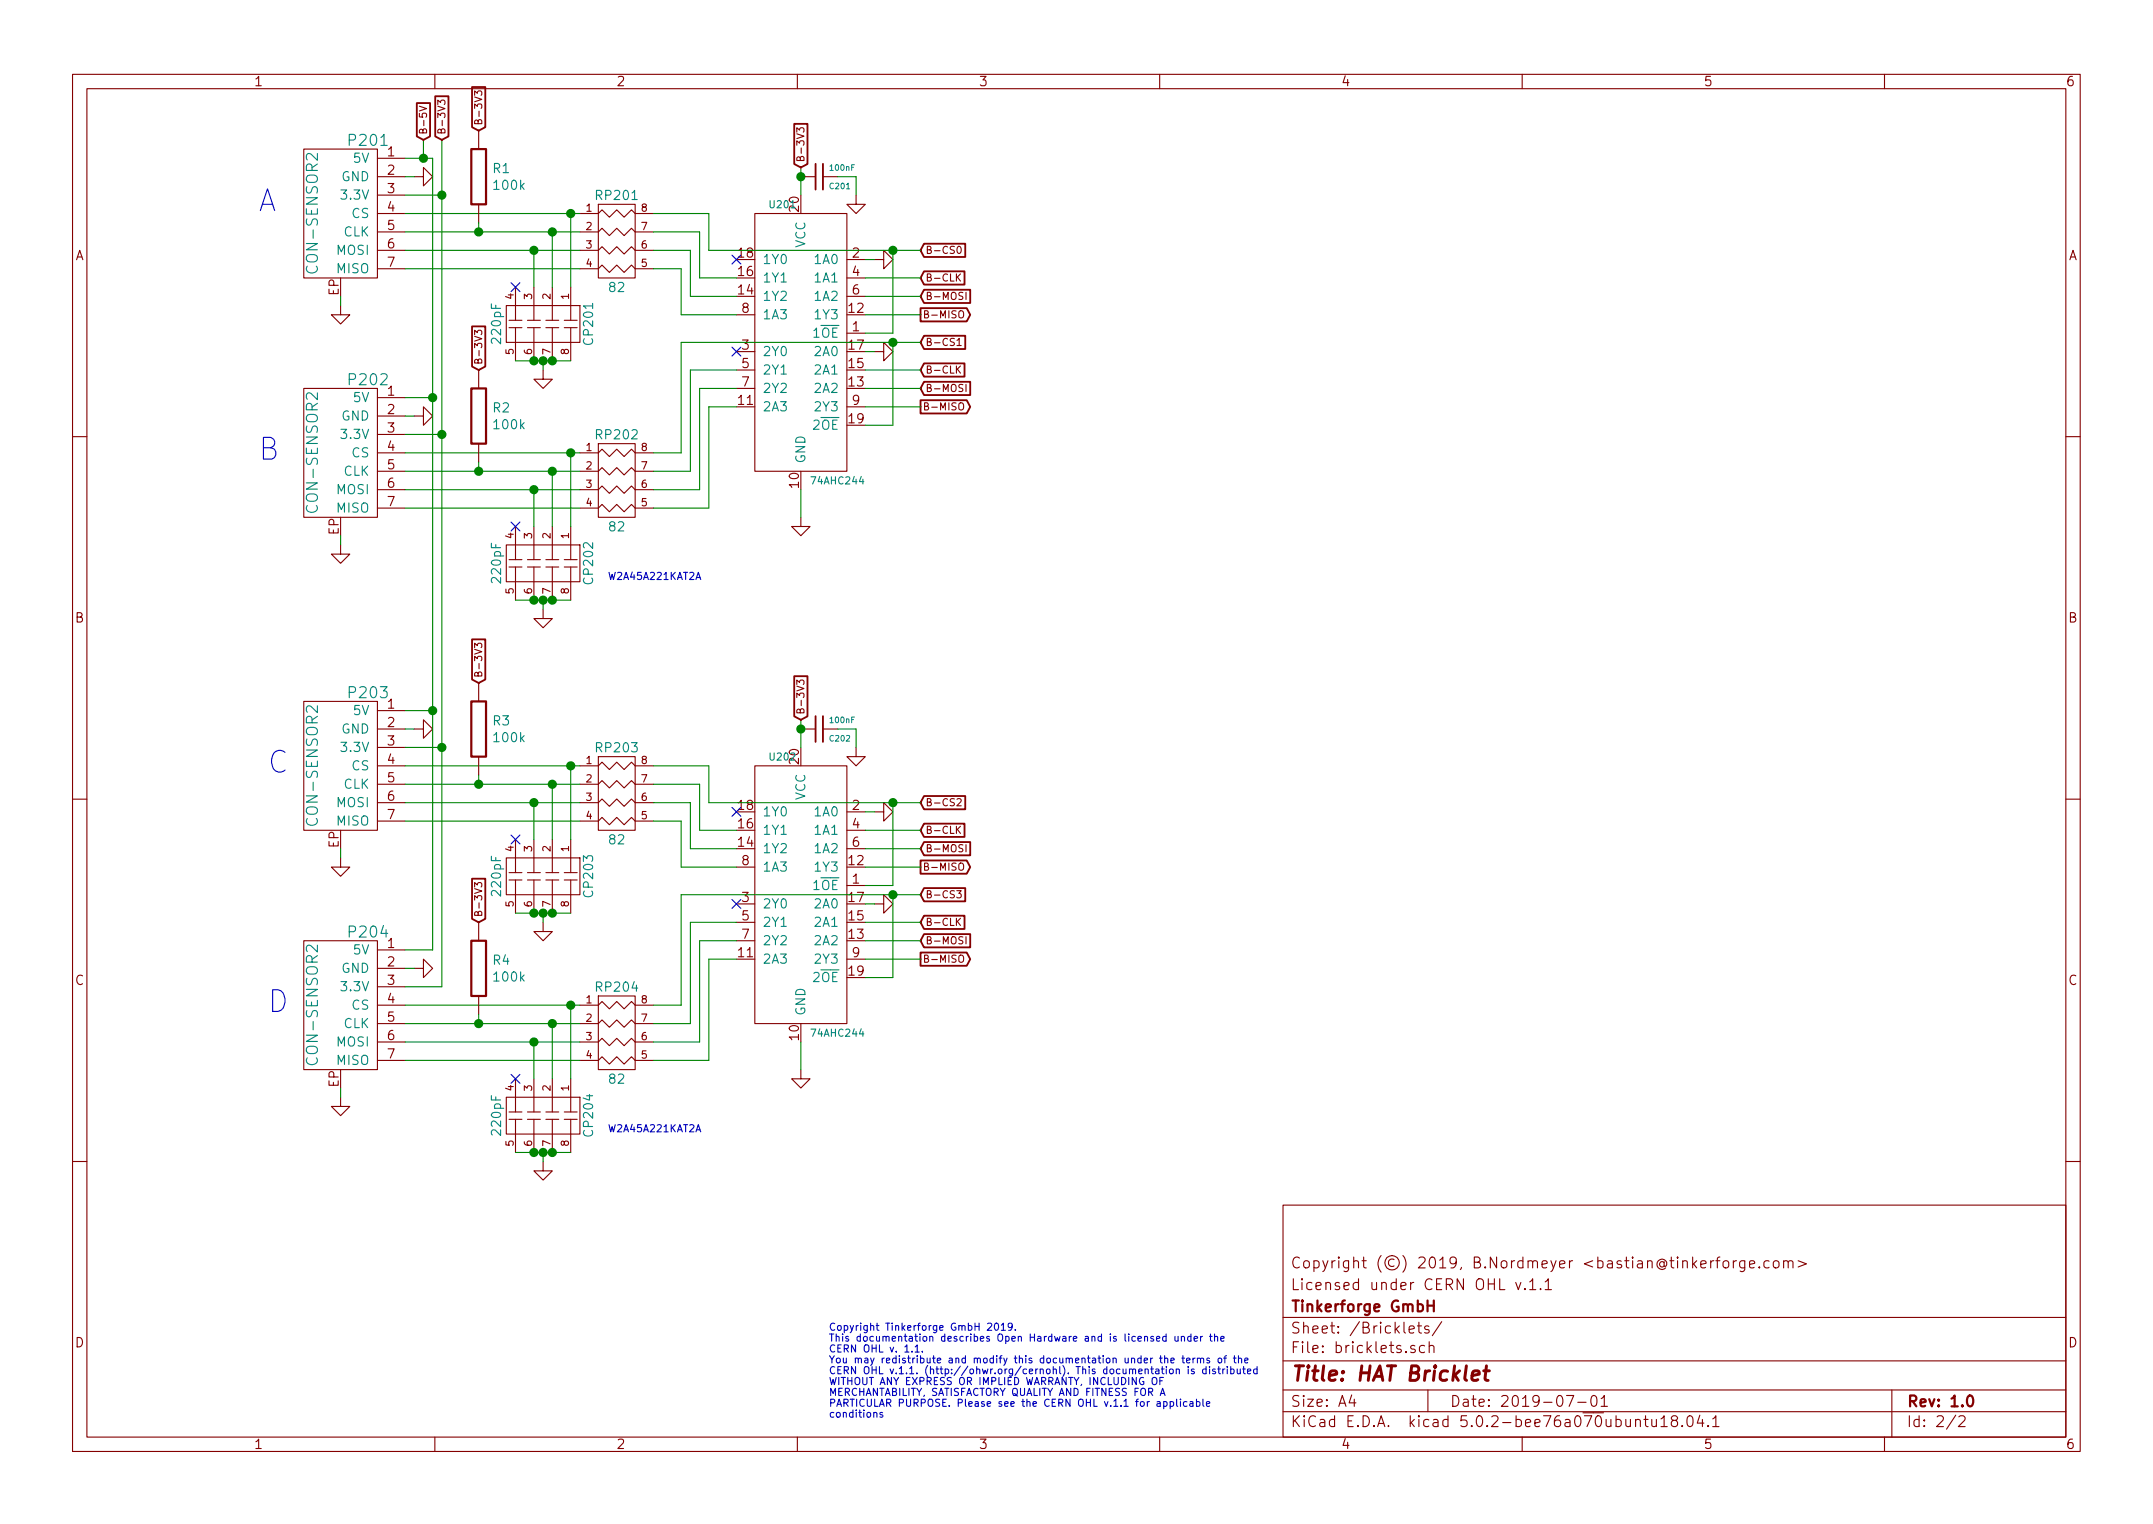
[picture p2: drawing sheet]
EESchema Schematic File Version 4
LIBS:hat-zero-cache
EELAYER 26 0
EELAYER END
$Descr A4 11693 8268
encoding utf-8
Sheet 2 2
Title "HAT Bricklet"
Date "2019-07-01"
Rev "1.0"
Comp "Tinkerforge GmbH"
Comment1 "Licensed under CERN OHL v.1.1"
Comment2 "Copyright (©) 2019, B.Nordmeyer <bastian@tinkerforge.com>"
Comment3 ""
Comment4 ""
$EndDescr
$Comp
L tinkerforge:CON-SENSOR2 P201
U 1 1
P 1850 1150
F 0 "P201" H 1700 1550 60  0000 C CNN
F 1 "CON-SENSOR2" V 2000 1150 60  0000 C CNN
F 2 "kicad-libraries:CON-SENSOR2" H 1950 1000 60  0001 C CNN
F 3 "" H 1950 1000 60  0000 C CNN
	1    1850 1150
	-1   0    0    -1  
$EndComp
$Comp
L tinkerforge:GND #PWR0201
U 1 1
P 1850 1650
F 0 "#PWR0201" H 1850 1650 30  0001 C CNN
F 1 "GND" H 1850 1580 30  0001 C CNN
F 2 "" H 1850 1650 60  0000 C CNN
F 3 "" H 1850 1650 60  0000 C CNN
	1    1850 1650
	1    0    0    -1  
$EndComp
$Comp
L tinkerforge:74AHC244_SPEC U201
U 1 1
P 4350 1850
F 0 "U201" H 4450 2600 39  0000 C CNN
F 1 "74AHC244" H 4150 1100 39  0000 C CNN
F 2 "kicad-libraries:TSSOP20" H 4350 1850 39  0001 C CNN
F 3 "" H 4350 1850 39  0001 C CNN
	1    4350 1850
	-1   0    0    -1  
$EndComp
$Comp
L tinkerforge:CON-SENSOR2 P202
U 1 1
P 1850 2450
F 0 "P202" H 1700 2850 60  0000 C CNN
F 1 "CON-SENSOR2" V 2000 2450 60  0000 C CNN
F 2 "kicad-libraries:CON-SENSOR2" H 1950 2300 60  0001 C CNN
F 3 "" H 1950 2300 60  0000 C CNN
	1    1850 2450
	-1   0    0    -1  
$EndComp
$Comp
L tinkerforge:GND #PWR0202
U 1 1
P 1850 2950
F 0 "#PWR0202" H 1850 2950 30  0001 C CNN
F 1 "GND" H 1850 2880 30  0001 C CNN
F 2 "" H 1850 2950 60  0000 C CNN
F 3 "" H 1850 2950 60  0000 C CNN
	1    1850 2950
	1    0    0    -1  
$EndComp
$Comp
L tinkerforge:GND #PWR0213
U 1 1
P 4350 2800
F 0 "#PWR0213" H 4350 2800 30  0001 C CNN
F 1 "GND" H 4350 2730 30  0001 C CNN
F 2 "" H 4350 2800 60  0000 C CNN
F 3 "" H 4350 2800 60  0000 C CNN
	1    4350 2800
	1    0    0    -1  
$EndComp
$Comp
L tinkerforge:GND #PWR0215
U 1 1
P 4650 1050
F 0 "#PWR0215" H 4650 1050 30  0001 C CNN
F 1 "GND" H 4650 980 30  0001 C CNN
F 2 "" H 4650 1050 60  0000 C CNN
F 3 "" H 4650 1050 60  0000 C CNN
	1    4650 1050
	1    0    0    -1  
$EndComp
$Comp
L tinkerforge:Cs C201
U 1 1
P 4450 950
F 0 "C201" V 4500 1000 31  0000 L CNN
F 1 "100nF" V 4400 1000 31  0000 L CNN
F 2 "kicad-libraries:C0603F" H 4450 950 60  0001 C CNN
F 3 "" H 4450 950 60  0000 C CNN
	1    4450 950 
	0    1    1    0   
$EndComp
$Comp
L tinkerforge:R_PACK4 RP201
U 1 1
P 3350 1500
F 0 "RP201" H 3350 1950 50  0000 C CNN
F 1 "82" H 3350 1450 50  0000 C CNN
F 2 "kicad-libraries:4X0402" H 3350 1500 50  0001 C CNN
F 3 "" H 3350 1500 50  0000 C CNN
	1    3350 1500
	1    0    0    -1  
$EndComp
$Comp
L tinkerforge:R_PACK4 RP202
U 1 1
P 3350 2800
F 0 "RP202" H 3350 3250 50  0000 C CNN
F 1 "82" H 3350 2750 50  0000 C CNN
F 2 "kicad-libraries:4X0402" H 3350 2800 50  0001 C CNN
F 3 "" H 3350 2800 50  0000 C CNN
	1    3350 2800
	1    0    0    -1  
$EndComp
$Comp
L tinkerforge:C_PACK4 CP202
U 1 1
P 2750 3050
F 0 "CP202" H 2750 3500 50  0000 C CNN
F 1 "220pF" H 2750 3000 50  0000 C CNN
F 2 "kicad-libraries:4X0402" H 2750 3050 50  0001 C CNN
F 3 "" H 2750 3050 50  0000 C CNN
	1    2750 3050
	0    1    1    0   
$EndComp
Text Notes 3300 3150 0    39   ~ 0
W2A45A221KAT2A
$Comp
L tinkerforge:C_PACK4 CP201
U 1 1
P 2750 1750
F 0 "CP201" H 2750 2200 50  0000 C CNN
F 1 "220pF" H 2750 1700 50  0000 C CNN
F 2 "kicad-libraries:4X0402" H 2750 1750 50  0001 C CNN
F 3 "" H 2750 1750 50  0000 C CNN
	1    2750 1750
	0    1    1    0   
$EndComp
$Comp
L tinkerforge:GND #PWR0209
U 1 1
P 2950 2000
F 0 "#PWR0209" H 2950 2000 30  0001 C CNN
F 1 "GND" H 2950 1930 30  0001 C CNN
F 2 "" H 2950 2000 60  0000 C CNN
F 3 "" H 2950 2000 60  0000 C CNN
	1    2950 2000
	1    0    0    -1  
$EndComp
$Comp
L tinkerforge:GND #PWR0210
U 1 1
P 2950 3300
F 0 "#PWR0210" H 2950 3300 30  0001 C CNN
F 1 "GND" H 2950 3230 30  0001 C CNN
F 2 "" H 2950 3300 60  0000 C CNN
F 3 "" H 2950 3300 60  0000 C CNN
	1    2950 3300
	1    0    0    -1  
$EndComp
Wire Wire Line
	1850 1650 1850 1600
Wire Wire Line
	4700 2300 4850 2300
Wire Wire Line
	1850 2950 1850 2900
Wire Wire Line
	4350 2800 4350 2650
Wire Wire Line
	4550 950  4650 950 
Wire Wire Line
	4650 950  4650 1050
Wire Wire Line
	4350 900  4350 950 
Connection ~ 4350 950 
Wire Wire Line
	2200 2750 3150 2750
Wire Wire Line
	2950 3300 2950 3250
Connection ~ 2950 3250
Wire Wire Line
	2950 1950 2950 2000
Connection ~ 2950 1950
Wire Wire Line
	3850 1150 3550 1150
Wire Wire Line
	4000 1500 3800 1500
Wire Wire Line
	3800 1500 3800 1250
Wire Wire Line
	3800 1250 3550 1250
Wire Wire Line
	4000 1600 3750 1600
Wire Wire Line
	3750 1600 3750 1350
Wire Wire Line
	3750 1350 3550 1350
Wire Wire Line
	3550 1450 3700 1450
Wire Wire Line
	3700 1450 3700 1700
Wire Wire Line
	3700 1700 4000 1700
Wire Wire Line
	3700 1850 3700 2450
Wire Wire Line
	3700 2450 3550 2450
Wire Wire Line
	4000 2000 3750 2000
Wire Wire Line
	3750 2000 3750 2550
Wire Wire Line
	3750 2550 3550 2550
Wire Wire Line
	4000 2100 3800 2100
Wire Wire Line
	3800 2100 3800 2650
Wire Wire Line
	3800 2650 3550 2650
Wire Wire Line
	4000 2200 3850 2200
Wire Wire Line
	3850 2200 3850 2750
Wire Wire Line
	3850 2750 3550 2750
Text GLabel 5000 1350 2    39   Input ~ 0
B-CS0
Wire Wire Line
	3850 1150 3850 1350
$Comp
L tinkerforge:GND #PWR0217
U 1 1
P 4750 1400
F 0 "#PWR0217" H 4750 1400 30  0001 C CNN
F 1 "GND" H 4750 1330 30  0001 C CNN
F 2 "" H 4750 1400 60  0000 C CNN
F 3 "" H 4750 1400 60  0000 C CNN
	1    4750 1400
	0    -1   -1   0   
$EndComp
Wire Wire Line
	4700 1400 4750 1400
$Comp
L tinkerforge:GND #PWR0218
U 1 1
P 4750 1900
F 0 "#PWR0218" H 4750 1900 30  0001 C CNN
F 1 "GND" H 4750 1830 30  0001 C CNN
F 2 "" H 4750 1900 60  0000 C CNN
F 3 "" H 4750 1900 60  0000 C CNN
	1    4750 1900
	0    -1   -1   0   
$EndComp
Wire Wire Line
	4700 1900 4750 1900
Text GLabel 5000 1850 2    39   Input ~ 0
B-CS1
Wire Wire Line
	5000 1850 4850 1850
Wire Wire Line
	4850 2300 4850 1850
Connection ~ 4850 1850
Wire Wire Line
	3850 1350 4850 1350
NoConn ~ 4000 1400
NoConn ~ 4000 1900
Text GLabel 5000 1700 2    39   Output ~ 0
B-MISO
Text GLabel 5000 1600 2    39   Input ~ 0
B-MOSI
Text GLabel 5000 1500 2    39   Input ~ 0
B-CLK
Wire Wire Line
	4700 1500 5000 1500
Wire Wire Line
	4700 1600 5000 1600
Wire Wire Line
	4700 1700 5000 1700
Wire Wire Line
	4850 1350 4850 1800
Wire Wire Line
	4850 1800 4700 1800
Connection ~ 4850 1350
Text GLabel 5000 2200 2    39   Output ~ 0
B-MISO
Text GLabel 5000 2100 2    39   Input ~ 0
B-MOSI
Text GLabel 5000 2000 2    39   Input ~ 0
B-CLK
Wire Wire Line
	4700 2000 5000 2000
Wire Wire Line
	5000 2100 4700 2100
Wire Wire Line
	4700 2200 5000 2200
$Comp
L tinkerforge:GND #PWR0206
U 1 1
P 2250 2250
F 0 "#PWR0206" H 2250 2250 30  0001 C CNN
F 1 "GND" H 2250 2180 30  0001 C CNN
F 2 "" H 2250 2250 60  0000 C CNN
F 3 "" H 2250 2250 60  0000 C CNN
	1    2250 2250
	0    -1   -1   0   
$EndComp
$Comp
L tinkerforge:GND #PWR0205
U 1 1
P 2250 950
F 0 "#PWR0205" H 2250 950 30  0001 C CNN
F 1 "GND" H 2250 880 30  0001 C CNN
F 2 "" H 2250 950 60  0000 C CNN
F 3 "" H 2250 950 60  0000 C CNN
	1    2250 950 
	0    -1   -1   0   
$EndComp
Wire Wire Line
	2200 950  2250 950 
Wire Wire Line
	2200 2250 2250 2250
$Comp
L tinkerforge:CON-SENSOR2 P203
U 1 1
P 1850 4150
F 0 "P203" H 1700 4550 60  0000 C CNN
F 1 "CON-SENSOR2" V 2000 4150 60  0000 C CNN
F 2 "kicad-libraries:CON-SENSOR2" H 1950 4000 60  0001 C CNN
F 3 "" H 1950 4000 60  0000 C CNN
	1    1850 4150
	-1   0    0    -1  
$EndComp
$Comp
L tinkerforge:GND #PWR0203
U 1 1
P 1850 4650
F 0 "#PWR0203" H 1850 4650 30  0001 C CNN
F 1 "GND" H 1850 4580 30  0001 C CNN
F 2 "" H 1850 4650 60  0000 C CNN
F 3 "" H 1850 4650 60  0000 C CNN
	1    1850 4650
	1    0    0    -1  
$EndComp
$Comp
L tinkerforge:74AHC244_SPEC U202
U 1 1
P 4350 4850
F 0 "U202" H 4450 5600 39  0000 C CNN
F 1 "74AHC244" H 4150 4100 39  0000 C CNN
F 2 "kicad-libraries:TSSOP20" H 4350 4850 39  0001 C CNN
F 3 "" H 4350 4850 39  0001 C CNN
	1    4350 4850
	-1   0    0    -1  
$EndComp
$Comp
L tinkerforge:CON-SENSOR2 P204
U 1 1
P 1850 5450
F 0 "P204" H 1700 5850 60  0000 C CNN
F 1 "CON-SENSOR2" V 2000 5450 60  0000 C CNN
F 2 "kicad-libraries:CON-SENSOR2" H 1950 5300 60  0001 C CNN
F 3 "" H 1950 5300 60  0000 C CNN
	1    1850 5450
	-1   0    0    -1  
$EndComp
$Comp
L tinkerforge:GND #PWR0204
U 1 1
P 1850 5950
F 0 "#PWR0204" H 1850 5950 30  0001 C CNN
F 1 "GND" H 1850 5880 30  0001 C CNN
F 2 "" H 1850 5950 60  0000 C CNN
F 3 "" H 1850 5950 60  0000 C CNN
	1    1850 5950
	1    0    0    -1  
$EndComp
$Comp
L tinkerforge:GND #PWR0214
U 1 1
P 4350 5800
F 0 "#PWR0214" H 4350 5800 30  0001 C CNN
F 1 "GND" H 4350 5730 30  0001 C CNN
F 2 "" H 4350 5800 60  0000 C CNN
F 3 "" H 4350 5800 60  0000 C CNN
	1    4350 5800
	1    0    0    -1  
$EndComp
$Comp
L tinkerforge:GND #PWR0216
U 1 1
P 4650 4050
F 0 "#PWR0216" H 4650 4050 30  0001 C CNN
F 1 "GND" H 4650 3980 30  0001 C CNN
F 2 "" H 4650 4050 60  0000 C CNN
F 3 "" H 4650 4050 60  0000 C CNN
	1    4650 4050
	1    0    0    -1  
$EndComp
$Comp
L tinkerforge:Cs C202
U 1 1
P 4450 3950
F 0 "C202" V 4500 4000 31  0000 L CNN
F 1 "100nF" V 4400 4000 31  0000 L CNN
F 2 "kicad-libraries:C0603F" H 4450 3950 60  0001 C CNN
F 3 "" H 4450 3950 60  0000 C CNN
	1    4450 3950
	0    1    1    0   
$EndComp
$Comp
L tinkerforge:R_PACK4 RP203
U 1 1
P 3350 4500
F 0 "RP203" H 3350 4950 50  0000 C CNN
F 1 "82" H 3350 4450 50  0000 C CNN
F 2 "kicad-libraries:4X0402" H 3350 4500 50  0001 C CNN
F 3 "" H 3350 4500 50  0000 C CNN
	1    3350 4500
	1    0    0    -1  
$EndComp
$Comp
L tinkerforge:R_PACK4 RP204
U 1 1
P 3350 5800
F 0 "RP204" H 3350 6250 50  0000 C CNN
F 1 "82" H 3350 5750 50  0000 C CNN
F 2 "kicad-libraries:4X0402" H 3350 5800 50  0001 C CNN
F 3 "" H 3350 5800 50  0000 C CNN
	1    3350 5800
	1    0    0    -1  
$EndComp
$Comp
L tinkerforge:C_PACK4 CP204
U 1 1
P 2750 6050
F 0 "CP204" H 2750 6500 50  0000 C CNN
F 1 "220pF" H 2750 6000 50  0000 C CNN
F 2 "kicad-libraries:4X0402" H 2750 6050 50  0001 C CNN
F 3 "" H 2750 6050 50  0000 C CNN
	1    2750 6050
	0    1    1    0   
$EndComp
Text Notes 3300 6150 0    39   ~ 0
W2A45A221KAT2A
$Comp
L tinkerforge:C_PACK4 CP203
U 1 1
P 2750 4750
F 0 "CP203" H 2750 5200 50  0000 C CNN
F 1 "220pF" H 2750 4700 50  0000 C CNN
F 2 "kicad-libraries:4X0402" H 2750 4750 50  0001 C CNN
F 3 "" H 2750 4750 50  0000 C CNN
	1    2750 4750
	0    1    1    0   
$EndComp
$Comp
L tinkerforge:GND #PWR0211
U 1 1
P 2950 5000
F 0 "#PWR0211" H 2950 5000 30  0001 C CNN
F 1 "GND" H 2950 4930 30  0001 C CNN
F 2 "" H 2950 5000 60  0000 C CNN
F 3 "" H 2950 5000 60  0000 C CNN
	1    2950 5000
	1    0    0    -1  
$EndComp
$Comp
L tinkerforge:GND #PWR0212
U 1 1
P 2950 6300
F 0 "#PWR0212" H 2950 6300 30  0001 C CNN
F 1 "GND" H 2950 6230 30  0001 C CNN
F 2 "" H 2950 6300 60  0000 C CNN
F 3 "" H 2950 6300 60  0000 C CNN
	1    2950 6300
	1    0    0    -1  
$EndComp
Wire Wire Line
	1850 4650 1850 4600
Wire Wire Line
	4700 5300 4850 5300
Wire Wire Line
	1850 5950 1850 5900
Wire Wire Line
	4350 5800 4350 5650
Wire Wire Line
	4550 3950 4650 3950
Wire Wire Line
	4650 3950 4650 4050
Wire Wire Line
	4350 3900 4350 3950
Connection ~ 4350 3950
Wire Wire Line
	2200 5750 3150 5750
Wire Wire Line
	2950 6300 2950 6250
Connection ~ 2950 6250
Wire Wire Line
	2950 4950 2950 5000
Connection ~ 2950 4950
Wire Wire Line
	2200 4450 3150 4450
Wire Wire Line
	3850 4150 3550 4150
Wire Wire Line
	4000 4500 3800 4500
Wire Wire Line
	3800 4500 3800 4250
Wire Wire Line
	3800 4250 3550 4250
Wire Wire Line
	4000 4600 3750 4600
Wire Wire Line
	3750 4600 3750 4350
Wire Wire Line
	3750 4350 3550 4350
Wire Wire Line
	3550 4450 3700 4450
Wire Wire Line
	3700 4450 3700 4700
Wire Wire Line
	3700 4700 4000 4700
Wire Wire Line
	3700 4850 3700 5450
Wire Wire Line
	3700 5450 3550 5450
Wire Wire Line
	4000 5000 3750 5000
Wire Wire Line
	3750 5000 3750 5550
Wire Wire Line
	3750 5550 3550 5550
Wire Wire Line
	4000 5100 3800 5100
Wire Wire Line
	3800 5100 3800 5650
Wire Wire Line
	3800 5650 3550 5650
Wire Wire Line
	4000 5200 3850 5200
Wire Wire Line
	3850 5200 3850 5750
Wire Wire Line
	3850 5750 3550 5750
Text GLabel 5000 4350 2    39   Input ~ 0
B-CS2
Wire Wire Line
	3850 4150 3850 4350
$Comp
L tinkerforge:GND #PWR0219
U 1 1
P 4750 4400
F 0 "#PWR0219" H 4750 4400 30  0001 C CNN
F 1 "GND" H 4750 4330 30  0001 C CNN
F 2 "" H 4750 4400 60  0000 C CNN
F 3 "" H 4750 4400 60  0000 C CNN
	1    4750 4400
	0    -1   -1   0   
$EndComp
Wire Wire Line
	4700 4400 4750 4400
$Comp
L tinkerforge:GND #PWR0220
U 1 1
P 4750 4900
F 0 "#PWR0220" H 4750 4900 30  0001 C CNN
F 1 "GND" H 4750 4830 30  0001 C CNN
F 2 "" H 4750 4900 60  0000 C CNN
F 3 "" H 4750 4900 60  0000 C CNN
	1    4750 4900
	0    -1   -1   0   
$EndComp
Wire Wire Line
	4700 4900 4750 4900
Text GLabel 5000 4850 2    39   Input ~ 0
B-CS3
Wire Wire Line
	5000 4850 4850 4850
Wire Wire Line
	4850 5300 4850 4850
Connection ~ 4850 4850
Wire Wire Line
	3850 4350 4850 4350
NoConn ~ 4000 4400
NoConn ~ 4000 4900
Text GLabel 5000 4700 2    39   Output ~ 0
B-MISO
Text GLabel 5000 4600 2    39   Input ~ 0
B-MOSI
Text GLabel 5000 4500 2    39   Input ~ 0
B-CLK
Wire Wire Line
	4700 4500 5000 4500
Wire Wire Line
	4700 4600 5000 4600
Wire Wire Line
	4700 4700 5000 4700
Wire Wire Line
	4850 4350 4850 4800
Wire Wire Line
	4850 4800 4700 4800
Connection ~ 4850 4350
Text GLabel 5000 5200 2    39   Output ~ 0
B-MISO
Text GLabel 5000 5100 2    39   Input ~ 0
B-MOSI
Text GLabel 5000 5000 2    39   Input ~ 0
B-CLK
Wire Wire Line
	4700 5000 5000 5000
Wire Wire Line
	5000 5100 4700 5100
Wire Wire Line
	4700 5200 5000 5200
$Comp
L tinkerforge:GND #PWR0208
U 1 1
P 2250 5250
F 0 "#PWR0208" H 2250 5250 30  0001 C CNN
F 1 "GND" H 2250 5180 30  0001 C CNN
F 2 "" H 2250 5250 60  0000 C CNN
F 3 "" H 2250 5250 60  0000 C CNN
	1    2250 5250
	0    -1   -1   0   
$EndComp
$Comp
L tinkerforge:GND #PWR0207
U 1 1
P 2250 3950
F 0 "#PWR0207" H 2250 3950 30  0001 C CNN
F 1 "GND" H 2250 3880 30  0001 C CNN
F 2 "" H 2250 3950 60  0000 C CNN
F 3 "" H 2250 3950 60  0000 C CNN
	1    2250 3950
	0    -1   -1   0   
$EndComp
Wire Wire Line
	2200 3950 2250 3950
Wire Wire Line
	2200 5250 2250 5250
Wire Wire Line
	2200 1050 2400 1050
Wire Wire Line
	2400 750  2400 1050
Wire Wire Line
	2400 2350 2200 2350
Wire Wire Line
	2400 4050 2200 4050
Connection ~ 2400 2350
Wire Wire Line
	2400 5350 2200 5350
Connection ~ 2400 4050
Wire Wire Line
	2350 5150 2200 5150
Wire Wire Line
	2350 850  2350 2150
Wire Wire Line
	2350 3850 2200 3850
Wire Wire Line
	2350 2150 2200 2150
Connection ~ 2350 3850
Wire Wire Line
	2350 850  2300 850 
Connection ~ 2350 2150
Text GLabel 2400 750  1    39   Input ~ 0
B-3V3
Wire Wire Line
	2300 850  2300 750 
Connection ~ 2300 850 
Connection ~ 2400 1050
Text GLabel 4350 900  1    39   Input ~ 0
B-3V3
Text GLabel 4350 3900 1    39   Input ~ 0
B-3V3
Text Notes 4500 7700 0    39   ~ 0
Copyright Tinkerforge GmbH 2019.\nThis documentation describes Open Hardware and is licensed under the\nCERN OHL v. 1.1.\nYou may redistribute and modify this documentation under the terms of the\nCERN OHL v.1.1. (http://ohwr.org/cernohl). This documentation is distributed\nWITHOUT ANY EXPRESS OR IMPLIED WARRANTY, INCLUDING OF\nMERCHANTABILITY, SATISFACTORY QUALITY AND FITNESS FOR A\nPARTICULAR PURPOSE. Please see the CERN OHL v.1.1 for applicable\nconditions
Text Notes 1400 1150 0    118  ~ 0
A
Text Notes 1400 2500 0    118  ~ 0
B
Text Notes 1450 4200 0    118  ~ 0
C
Text Notes 1450 5500 0    118  ~ 0
D
Wire Wire Line
	4350 950  4350 1050
Wire Wire Line
	2900 3250 2950 3250
Wire Wire Line
	2950 3250 3000 3250
Wire Wire Line
	2900 1950 2950 1950
Wire Wire Line
	2950 1950 3000 1950
Wire Wire Line
	4850 1850 3700 1850
Wire Wire Line
	4850 1350 5000 1350
Wire Wire Line
	4350 3950 4350 4050
Wire Wire Line
	2900 4950 2950 4950
Wire Wire Line
	2950 4950 3000 4950
Wire Wire Line
	4850 4850 3700 4850
Wire Wire Line
	4850 4350 5000 4350
Wire Wire Line
	2400 2350 2400 4050
Wire Wire Line
	2400 4050 2400 5350
Wire Wire Line
	2350 3850 2350 5150
Wire Wire Line
	2350 2150 2350 3850
Wire Wire Line
	2300 850  2200 850 
Wire Wire Line
	2400 1050 2400 2350
Connection ~ 2900 1950
Connection ~ 3000 1950
Text GLabel 2300 750  1    39   Input ~ 0
B-5V
Wire Wire Line
	2950 6250 3000 6250
Wire Wire Line
	2900 6250 2950 6250
Wire Wire Line
	2800 1950 2900 1950
Wire Wire Line
	3000 1950 3100 1950
Wire Wire Line
	2800 3250 2900 3250
Connection ~ 2900 3250
Connection ~ 3000 3250
Wire Wire Line
	3000 3250 3100 3250
Wire Wire Line
	2800 4950 2900 4950
Connection ~ 2900 4950
Connection ~ 3000 4950
Wire Wire Line
	3000 4950 3100 4950
Wire Wire Line
	2800 6250 2900 6250
Connection ~ 2900 6250
Connection ~ 3000 6250
Wire Wire Line
	3000 6250 3100 6250
Wire Wire Line
	2200 1150 3100 1150
NoConn ~ 2800 1550
Wire Wire Line
	2200 1350 2900 1350
Wire Wire Line
	2200 1450 3150 1450
Wire Wire Line
	2200 1250 2600 1250
Wire Wire Line
	3100 1550 3100 1150
Connection ~ 3100 1150
Wire Wire Line
	3100 1150 3150 1150
Wire Wire Line
	3000 1550 3000 1250
Connection ~ 3000 1250
Wire Wire Line
	3000 1250 3150 1250
Wire Wire Line
	2900 1550 2900 1350
Connection ~ 2900 1350
Wire Wire Line
	2900 1350 3150 1350
Wire Wire Line
	2200 2450 3100 2450
Wire Wire Line
	2200 2550 2600 2550
Wire Wire Line
	2200 2650 2900 2650
Wire Wire Line
	3100 2850 3100 2450
Connection ~ 3100 2450
Wire Wire Line
	3100 2450 3150 2450
Wire Wire Line
	3000 2850 3000 2550
Connection ~ 3000 2550
Wire Wire Line
	3000 2550 3150 2550
Wire Wire Line
	2900 2850 2900 2650
Connection ~ 2900 2650
Wire Wire Line
	2900 2650 3150 2650
Wire Wire Line
	2200 4350 2900 4350
Wire Wire Line
	2200 4250 2600 4250
Wire Wire Line
	2200 4150 3100 4150
Wire Wire Line
	2900 4550 2900 4350
Connection ~ 2900 4350
Wire Wire Line
	2900 4350 3150 4350
Wire Wire Line
	3000 4550 3000 4250
Connection ~ 3000 4250
Wire Wire Line
	3000 4250 3150 4250
Wire Wire Line
	3100 4550 3100 4150
Connection ~ 3100 4150
Wire Wire Line
	3100 4150 3150 4150
Wire Wire Line
	2200 5550 2600 5550
Wire Wire Line
	2200 5450 3100 5450
Wire Wire Line
	2200 5650 2900 5650
Wire Wire Line
	3100 5850 3100 5450
Connection ~ 3100 5450
Wire Wire Line
	3100 5450 3150 5450
Wire Wire Line
	3000 5550 3000 5850
Connection ~ 3000 5550
Wire Wire Line
	3000 5550 3150 5550
Wire Wire Line
	2900 5850 2900 5650
Connection ~ 2900 5650
Wire Wire Line
	2900 5650 3150 5650
NoConn ~ 2800 5850
NoConn ~ 2800 4550
NoConn ~ 2800 2850
$Comp
L tinkerforge:R R1
U 1 1
P 2600 950
F 0 "R1" H 2671 996 50  0000 L CNN
F 1 "100k" H 2671 905 50  0000 L CNN
F 2 "kicad-libraries:R0402F" H 2671 859 60  0001 L CNN
F 3 "" H 2600 950 60  0000 C CNN
	1    2600 950 
	1    0    0    -1  
$EndComp
Text GLabel 2600 700  1    39   Input ~ 0
B-3V3
Wire Wire Line
	2600 1200 2600 1250
Connection ~ 2600 1250
Wire Wire Line
	2600 1250 3000 1250
$Comp
L tinkerforge:R R2
U 1 1
P 2600 2250
F 0 "R2" H 2671 2296 50  0000 L CNN
F 1 "100k" H 2671 2205 50  0000 L CNN
F 2 "kicad-libraries:R0402F" H 2600 2250 60  0001 C CNN
F 3 "" H 2600 2250 60  0000 C CNN
	1    2600 2250
	1    0    0    -1  
$EndComp
$Comp
L tinkerforge:R R3
U 1 1
P 2600 3950
F 0 "R3" H 2671 3996 50  0000 L CNN
F 1 "100k" H 2671 3905 50  0000 L CNN
F 2 "kicad-libraries:R0402F" H 2600 3950 60  0001 C CNN
F 3 "" H 2600 3950 60  0000 C CNN
	1    2600 3950
	1    0    0    -1  
$EndComp
$Comp
L tinkerforge:R R4
U 1 1
P 2600 5250
F 0 "R4" H 2671 5296 50  0000 L CNN
F 1 "100k" H 2671 5205 50  0000 L CNN
F 2 "kicad-libraries:R0402F" H 2600 5250 60  0001 C CNN
F 3 "" H 2600 5250 60  0000 C CNN
	1    2600 5250
	1    0    0    -1  
$EndComp
Text GLabel 2600 2000 1    39   Input ~ 0
B-3V3
Text GLabel 2600 3700 1    39   Input ~ 0
B-3V3
Text GLabel 2600 5000 1    39   Input ~ 0
B-3V3
Wire Wire Line
	2600 2500 2600 2550
Connection ~ 2600 2550
Wire Wire Line
	2600 2550 3000 2550
Wire Wire Line
	2600 4200 2600 4250
Connection ~ 2600 4250
Wire Wire Line
	2600 4250 3000 4250
Wire Wire Line
	2600 5500 2600 5550
Connection ~ 2600 5550
Wire Wire Line
	2600 5550 3000 5550
$EndSCHEMATC
